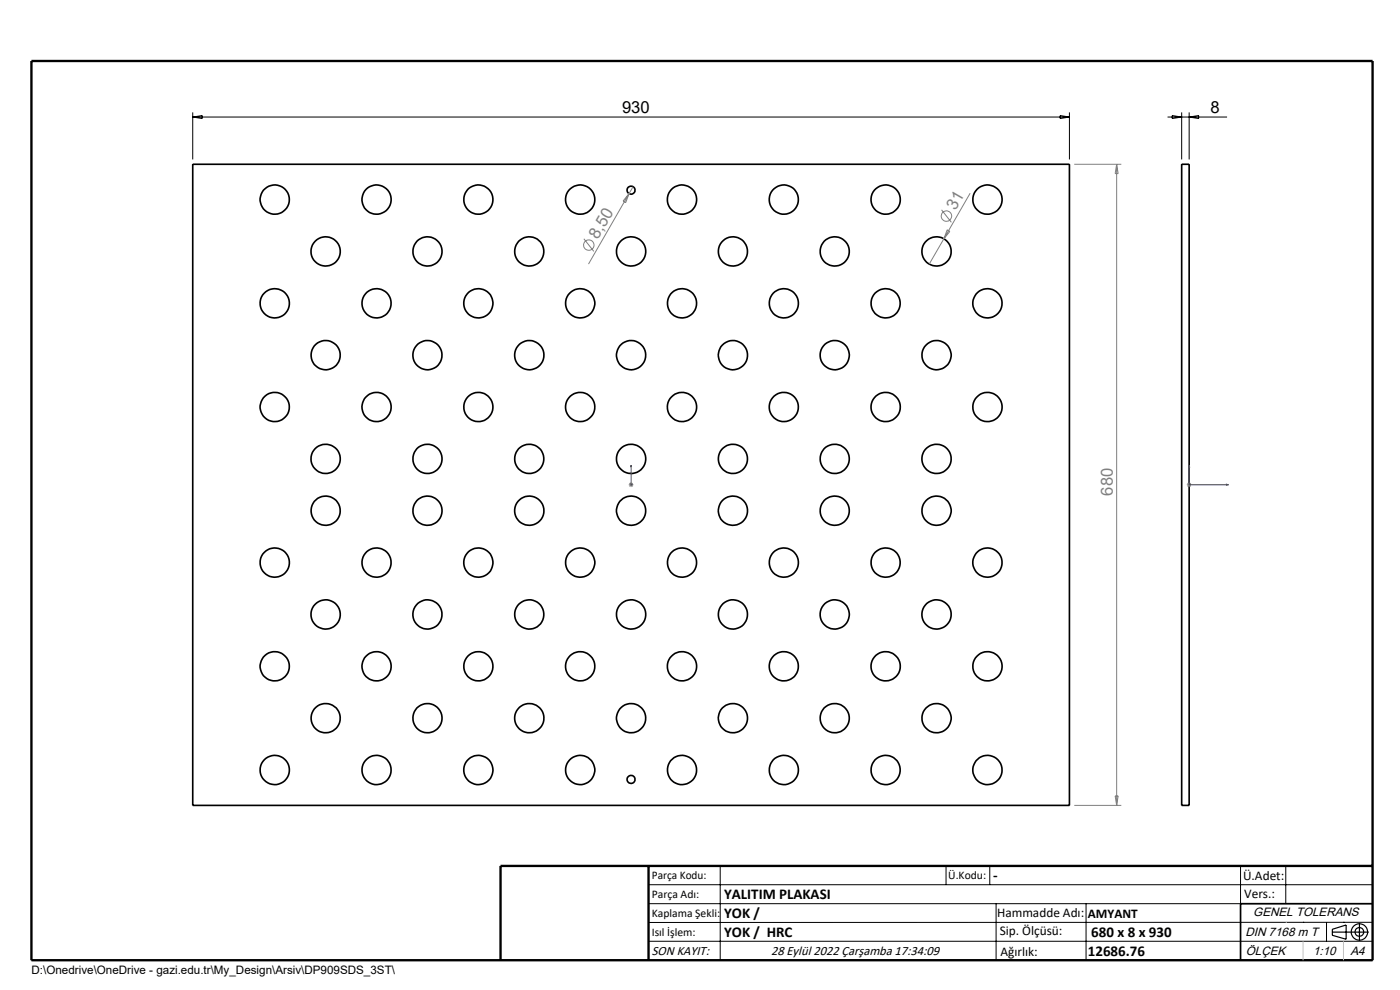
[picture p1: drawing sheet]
<svg xmlns="http://www.w3.org/2000/svg" width="297mm" height="210mm" viewBox="0 0 297 210" stroke-linecap="round" stroke-linejoin="round" font-family="sans-serif">
<g fill="none" stroke="#000" stroke-width=".35">
<path d="M40.9 34.8h186v136h-186zM250.7 34.8h1.6v136h-1.6zM291.2 191.7h-28v12"/>
<circle cx="58.3" cy="42.3" r="3.1"/>
<circle cx="69.1" cy="53.3" r="3.1"/>
<circle cx="79.9" cy="42.3" r="3.1"/>
<circle cx="90.7" cy="53.3" r="3.1"/>
<circle cx="101.5" cy="42.3" r="3.1"/>
<circle cx="112.3" cy="53.3" r="3.1"/>
<circle cx="123.1" cy="42.3" r="3.1"/>
<circle cx="133.9" cy="53.3" r="3.1"/>
<circle cx="133.9" cy="40.3" r=".84"/>
<circle cx="144.7" cy="42.3" r="3.1"/>
<circle cx="155.5" cy="53.3" r="3.1"/>
<circle cx="166.3" cy="42.3" r="3.1"/>
<circle cx="177.1" cy="53.3" r="3.1"/>
<circle cx="187.9" cy="42.3" r="3.1"/>
<circle cx="198.7" cy="53.3" r="3.1"/>
<circle cx="209.5" cy="42.3" r="3.1"/>
<circle cx="58.3" cy="64.3" r="3.1"/>
<circle cx="69.1" cy="75.3" r="3.1"/>
<circle cx="79.9" cy="64.3" r="3.1"/>
<circle cx="90.7" cy="75.3" r="3.1"/>
<circle cx="101.5" cy="64.3" r="3.1"/>
<circle cx="112.3" cy="75.3" r="3.1"/>
<circle cx="123.1" cy="64.3" r="3.1"/>
<circle cx="133.9" cy="75.3" r="3.1"/>
<circle cx="144.7" cy="64.3" r="3.1"/>
<circle cx="155.5" cy="75.3" r="3.1"/>
<circle cx="166.3" cy="64.3" r="3.1"/>
<circle cx="177.1" cy="75.3" r="3.1"/>
<circle cx="187.9" cy="64.3" r="3.1"/>
<circle cx="198.7" cy="75.3" r="3.1"/>
<circle cx="209.5" cy="64.3" r="3.1"/>
<circle cx="58.3" cy="86.3" r="3.1"/>
<circle cx="69.1" cy="97.3" r="3.1"/>
<circle cx="79.9" cy="86.3" r="3.1"/>
<circle cx="90.7" cy="97.4" r="3.1"/>
<circle cx="101.5" cy="86.4" r="3.1"/>
<circle cx="112.3" cy="97.3" r="3.1"/>
<circle cx="123.1" cy="86.3" r="3.1"/>
<circle cx="133.9" cy="97.3" r="3.1"/>
<circle cx="144.7" cy="86.3" r="3.1"/>
<circle cx="155.5" cy="97.3" r="3.1"/>
<circle cx="166.3" cy="86.3" r="3.1"/>
<circle cx="177.1" cy="97.4" r="3.1"/>
<circle cx="187.9" cy="86.3" r="3.1"/>
<circle cx="198.7" cy="97.3" r="3.1"/>
<circle cx="209.5" cy="86.3" r="3.1"/>
<circle cx="58.3" cy="119.3" r="3.1"/>
<circle cx="69.1" cy="108.3" r="3.1"/>
<circle cx="79.9" cy="119.3" r="3.1"/>
<circle cx="90.7" cy="108.3" r="3.1"/>
<circle cx="101.5" cy="119.3" r="3.1"/>
<circle cx="112.3" cy="108.3" r="3.1"/>
<circle cx="123.1" cy="119.3" r="3.1"/>
<circle cx="133.9" cy="108.3" r="3.1"/>
<circle cx="144.7" cy="119.3" r="3.1"/>
<circle cx="155.5" cy="108.3" r="3.1"/>
<circle cx="166.3" cy="119.3" r="3.1"/>
<circle cx="177.1" cy="108.3" r="3.1"/>
<circle cx="187.9" cy="119.3" r="3.1"/>
<circle cx="198.7" cy="108.3" r="3.1"/>
<circle cx="209.5" cy="119.3" r="3.1"/>
<circle cx="69.1" cy="130.3" r="3.1"/>
<circle cx="90.7" cy="130.4" r="3.1"/>
<circle cx="112.3" cy="130.3" r="3.1"/>
<circle cx="133.9" cy="130.3" r="3.1"/>
<circle cx="155.5" cy="130.3" r="3.1"/>
<circle cx="177.1" cy="130.4" r="3.1"/>
<circle cx="198.7" cy="130.4" r="3.1"/>
<circle cx="58.3" cy="141.3" r="3.1"/>
<circle cx="69.1" cy="152.3" r="3.1"/>
<circle cx="79.9" cy="141.3" r="3.1"/>
<circle cx="90.7" cy="152.3" r="3.1"/>
<circle cx="101.5" cy="141.4" r="3.1"/>
<circle cx="112.3" cy="152.3" r="3.1"/>
<circle cx="123.1" cy="141.3" r="3.1"/>
<circle cx="133.9" cy="152.3" r="3.1"/>
<circle cx="144.7" cy="141.3" r="3.1"/>
<circle cx="155.5" cy="152.3" r="3.1"/>
<circle cx="166.3" cy="141.3" r="3.1"/>
<circle cx="177.1" cy="152.4" r="3.1"/>
<circle cx="187.9" cy="141.3" r="3.1"/>
<circle cx="198.7" cy="152.3" r="3.1"/>
<circle cx="209.5" cy="141.3" r="3.1"/>
<circle cx="58.3" cy="163.3" r="3.1"/>
<circle cx="79.9" cy="163.3" r="3.1"/>
<circle cx="101.5" cy="163.3" r="3.1"/>
<circle cx="123.1" cy="163.3" r="3.1"/>
<circle cx="133.9" cy="165.3" r=".85"/>
<circle cx="144.7" cy="163.3" r="3.1"/>
<circle cx="166.3" cy="163.3" r="3.1"/>
<circle cx="187.9" cy="163.3" r="3.1"/>
<circle cx="209.5" cy="163.3" r="3.1"/>
</g>
<g fill="none" stroke="#808080" stroke-width=".21">
<path d="M134.3 39.6l-.8 1.5M227.9 34.8h10M236.9 34.8v136M236.9 34.8l.3 2h-.6zM123.9 50.7l2.1 2.6M133.5 41.1l-8.7 14.9M133.5 41.1l-.7 1.9-.6-.4zM199.7 44.5l2.1 2.7M200.2 50.7l-3.1 5.3M200.9 48.7l.6 .4-1.3 1.6zM205.8 41l-5.6 9.7M133.4 102.8h1"/>
<path d="M133.5 102.5l.7 .7M133.9 102.3v1M134.2 102.5l-.7 .7M251.8 102.8h1M251.9 102.5l.7 .7M252.3 102.3v1M252.6 102.5l-.7 .7M227.9 170.8h10M236.6 168.8h.6l-.3 2z"/>
<circle cx="124.9" cy="52" r="1.1"/>
<circle cx="200.8" cy="45.8" r="1.11"/>
</g>
<g fill="none" stroke="#000" stroke-width=".25">
<path d="M282.6 197.7h7.8M282.6 197.1l3-.9v3l-3-.8zM288.4 195.8v3.8M106.2 203.7h185"/>
<circle cx="288.4" cy="197.7" r="1.74"/>
<circle cx="288.4" cy="197.7" r=".93"/>
</g>
<path d="M133.9 98.7v.4v-.4M133.9 98.7v4.1M252.3 98.7l.1 .4h-.2zM252.3 98.7v4.1h8.3M133.9 102.7v.2zM133.9 102.8h.1M260.2 102.7l.4 .1-.4 .1z" fill="none" stroke="#00f" stroke-width=".21"/>
<g fill="none" stroke="#000" stroke-width=".21">
<path d="M40.9 24.8h186M40.9 23.8v10M40.9 24.8l2-.3v.6zM224.9 24.5l2 .3-2 .3zM226.9 23.8v10M247.7 24.8h12.6M248.7 24.5l2 .3-2 .3zM250.7 23.8v10M252.3 23.8v10M252.3 24.8l2-.3v.6zM137.6 187.7h153.6M137.6 191.7h153.6"/>
<path d="M137.6 199.7h153.6M152.8 183.7v20M200.7 183.7v4M210 183.7v4M211.3 191.7v12M230.4 191.7v12M263.2 183.7v20M272.8 183.7v8M276.4 195.6h.1M281.4 195.6v4.1M285 195.6h.1M291.2 195.6l-153.6 .1"/>
</g>
<path d="M6.7 12.9h284.5v190.8h-284.5zM137.6 183.7v20M291.2 183.7h-185v20" fill="none" stroke="#000" stroke-width=".5"/>
<path d="M276.4 199.7v4M285 199.7v4" fill="none" stroke="#c0c0c0" stroke-width=".21"/>
<path d="M272.8 195.6h.1" fill="none" stroke="#c0c0c0" stroke-width=".25"/>
<g fill="#00f">
<path d="M133.9 98.7v.4zM133.9 102.7v.2z"/>
<path d="M252.3 98.7l-.1 .4h.2zM260.2 102.7v.2l.4-.1z"/>
</g>
<g font-size="3.5">
<text x="132" y="24">930</text>
<text x="256.8" y="24">8</text>
</g>
<g font-size="3.5" fill="#808080">
<text x="202.7" y="44.8" transform="rotate(-60 202.7 44.8)">31</text>
<text x="126.9" y="51" transform="rotate(-60 126.9 51)">8,50</text>
<text x="236.1" y="105.2" transform="rotate(-90 236.1 105.2)">680</text>
</g>
<g font-size="3.2">
<text x="153.6" y="190.8">YALITIM PLAKASI</text>
<text x="210.7" y="186.6">-</text>
<text x="153.6" y="194.8">YOK /</text>
<text x="153.6" y="198.8">YOK / HRC</text>
<text x="230.8" y="202.8">12686.76</text>
<text x="231.5" y="198.7">680 x 8 x 930</text>
</g>
<g font-size="2.8">
<text x="263.7" y="186.7">Ü.Adet:</text>
<text x="263.9" y="190.5">Vers.:</text>
<text x="211.5" y="194.5">Hammadde Adı:</text>
<text x="230.8" y="194.7">AMYANT</text>
<text x="138.3" y="202.6">SON KAYIT:</text>
<text x="163.6" y="202.6">28 Eylül 2022 Çarşamba 17:34:09</text>
<text x="212.1" y="198.4">Sip. Ölçüsü:</text>
<text x="212.2" y="202.7">Ağırlık:</text>
</g>
<g font-size="2.6">
<text x="265.9" y="194.4">GENEL TOLERANS</text>
<text x="264.2" y="198.5">DIN 7168 m T</text>
<text x="264.3" y="202.6">ÖLÇEK</text>
<text x="278.5" y="202.6">1:10</text>
<text x="286.5" y="202.6">A4</text>
</g>
<g font-size="2.5">
<text x="138.3" y="186.4">Parça Kodu:</text>
<text x="138.3" y="190.5">Parça Adı:</text>
<text x="201.2" y="186.5">Ü.Kodu:</text>
<text x="138.3" y="194.5">Kaplama Şekli:</text>
<text x="138.3" y="198.6">Isıl İşlem:</text>
<text x="6.7" y="206.7">D:\Onedrive\OneDrive - gazi.edu.tr\My_Design\Arsiv\DP909SDS_3ST\</text>
</g>
</svg>
